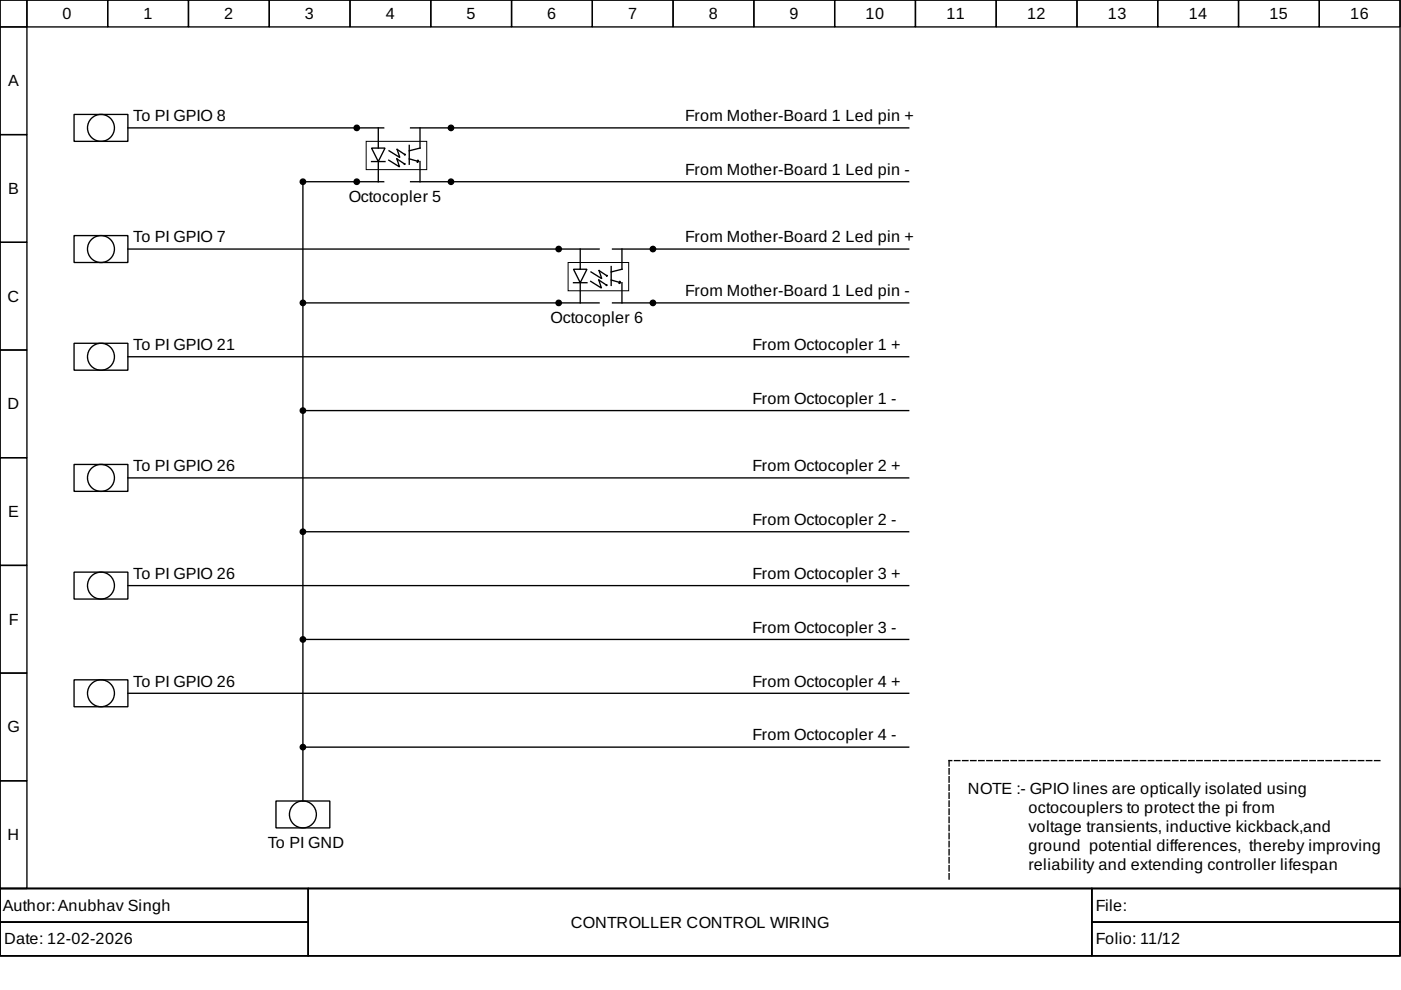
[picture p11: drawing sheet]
<svg xmlns="http://www.w3.org/2000/svg" width="297mm" height="210mm" viewBox="0 0 297 210" stroke-linecap="round" stroke-linejoin="round" font-family="sans-serif">
<g fill="none" stroke="#000" stroke-width=".29">
<path d="M0 0h296.8v188.4h-296.8zM0 0h5.7v5.7h-5.7zM5.7 0h17.1v5.7h-17.1zM22.8 0h17.2v5.7h-17.2zM40 0h17.1v5.7h-17.1zM57.1 0h17.1v5.7h-17.1zM74.2 0h17.1v5.7h-17.1zM91.3 0h17.2v5.7h-17.2zM108.5 0h17.1v5.7h-17.1zM125.6 0h17.1v5.7h-17.1zM142.7 0h17.1v5.7h-17.1zM159.8 0h17.2v5.7h-17.2z"/>
<path d="M177 0h17.1v5.7h-17.1zM194.1 0h17.1v5.7h-17.1zM211.2 0h17.1v5.7h-17.1zM228.3 0h17.2v5.7h-17.2zM245.5 0h17.1v5.7h-17.1zM262.6 0h17.1v5.7h-17.1zM279.7 0h17.1v5.7h-17.1zM0 5.7h5.7v22.8h-5.7zM0 28.5h5.7v22.9h-5.7zM15.7 24.3h11.4v5.7h-11.4zM27.1 27.1h54.2M78.8 31.4h2.8l-1.4 2.9z"/>
<path d="M78.8 34.3h2.8M80.2 27.1v4.3M80.2 34.3v4.2M81.3 38.5h-17.1v131.3M82.4 34l2.3 1.4-.6-1.7 1.6 1M82.5 32l2.3 1.4-.6-1.7 1.6 1M86.8 33.7l1.7 .5M86.8 30.8v4M87.1 38.5h105.6M87.1 27.1h105.6M89.1 27.1v4.3l-2.3 .6M89.1 34.3v4.2"/>
<path d="M0 51.4h5.7v22.8h-5.7zM15.7 49.9h11.4v5.8h-11.4zM27.1 52.8h99.9M121.6 57.1h2.8l-1.4 2.8zM121.6 59.9h2.8M123 52.8v4.3M123 59.9v4.3M125.2 59.7l2.3 1.4-.5-1.7 1.6 1M125.3 57.7l2.3 1.4-.6-1.7 1.6 1M129.6 59.4l1.7 .5M129.6 56.5v4M129.9 52.8h62.8"/>
<path d="M131.9 52.8v4.3l-2.3 .6M131.9 59.9v4.3M0 74.2h5.7v22.8h-5.7zM15.7 72.8h11.4v5.7h-11.4zM27.1 75.6h165.6M64.2 64.2h62.8M129.9 64.2h62.8M0 97h5.7v22.9h-5.7zM15.7 98.5h11.4v5.7h-11.4zM64.2 87.1h128.5M0 119.9h5.7v22.8h-5.7zM27.1 101.3h165.6"/>
<path d="M64.2 112.7h128.5M15.7 121.3h11.4v5.7h-11.4zM27.1 124.2h165.6M64.2 135.6h128.5M0 142.7h5.7v22.8h-5.7zM15.7 144.1h11.4v5.7h-11.4zM27.1 147h165.6M64.2 158.4h128.5M0 165.5h5.7v22.9h-5.7zM58.5 169.8h11.4v5.7h-11.4zM0 188.4h296.8v14.3h-296.8zM0 188.4h65.4v7.1h-65.4z"/>
<path d="M0 195.5h65.4v7.2h-65.4zM65.4 188.4h166.1v14.3h-166.1zM231.5 188.4h65.3v7.1h-65.3zM231.5 195.5h65.3v7.2h-65.3z"/>
<circle cx="21.4" cy="27.1" r="2.85"/>
<circle cx="21.4" cy="52.8" r="2.85"/>
<circle cx="21.4" cy="75.6" r="2.85"/>
<circle cx="21.4" cy="101.3" r="2.85"/>
<circle cx="21.4" cy="124.2" r="2.85"/>
<circle cx="21.4" cy="147" r="2.85"/>
<circle cx="64.2" cy="172.7" r="2.85"/>
</g>
<path d="M201.2 161.3v25.7M292.6 161.3h-91.4" fill="none" stroke="#000" stroke-width=".29" stroke-dasharray="1.1 .6"/>
<g fill="#000" stroke="#000" stroke-width=".29">
<path d="M85.8 34.6l.1 .2-.2 .1z" fill-rule="evenodd"/>
<path d="M85.9 32.6v.2l-.2 .1z" fill-rule="evenodd"/>
<path d="M88.6 33.9l.2 .4-.4 .1z" fill-rule="evenodd"/>
<path d="M128.7 58.3v.2l-.2 .1z" fill-rule="evenodd"/>
<path d="M131.4 59.6l.2 .3-.4 .2z" fill-rule="evenodd"/>
<path d="M128.6 60.3l.1 .2h-.2z" fill-rule="evenodd"/>
<circle cx="64.2" cy="38.5" r=".57"/>
<circle cx="75.6" cy="27.1" r=".57"/>
<circle cx="75.6" cy="38.5" r=".57"/>
<circle cx="95.6" cy="38.5" r=".57"/>
<circle cx="95.6" cy="27.1" r=".57"/>
<circle cx="118.5" cy="52.8" r=".57"/>
<circle cx="138.4" cy="52.8" r=".57"/>
<circle cx="64.2" cy="64.2" r=".57"/>
<circle cx="118.5" cy="64.2" r=".57"/>
<circle cx="138.4" cy="64.2" r=".57"/>
<circle cx="64.2" cy="87.1" r=".57"/>
<circle cx="64.2" cy="112.7" r=".57"/>
<circle cx="64.2" cy="135.6" r=".57"/>
<circle cx="64.2" cy="158.4" r=".57"/>
</g>
<path d="M77.6 30h12.9v6h-12.9zM120.4 55.7h12.9v6h-12.9z" fill="none" stroke="#000" stroke-width=".21"/>
<g font-size="3.4">
<text x="13.3" y="4">0</text>
<text x="30.4" y="4">1</text>
<text x="47.5" y="4">2</text>
<text x="64.6" y="4">3</text>
<text x="81.8" y="4">4</text>
<text x="98.9" y="4">5</text>
<text x="116" y="4">6</text>
<text x="133.2" y="4">7</text>
<text x="150.3" y="4">8</text>
<text x="167.4" y="4">9</text>
<text x="183.5" y="4">10</text>
<text x="200.7" y="4">11</text>
<text x="217.8" y="4">12</text>
<text x="234.9" y="4">13</text>
<text x="252" y="4">14</text>
<text x="269.2" y="4">15</text>
<text x="286.3" y="4">16</text>
<text x="1.7" y="18.3">A</text>
<text x="28.3" y="25.7">To PI GPIO 8</text>
<text x="145.3" y="25.7">From Mother-Board 1 Led pin +</text>
<text x="1.7" y="41.1">B</text>
<text x="145.3" y="37.1">From Mother-Board 1 Led pin -</text>
<text x="73.9" y="42.8">Octocopler 5</text>
<text x="28.3" y="51.4">To PI GPIO 7</text>
<text x="145.3" y="51.4">From Mother-Board 2 Led pin +</text>
<text x="1.6" y="63.9">C</text>
<text x="145.3" y="62.8">From Mother-Board 1 Led pin -</text>
<text x="116.7" y="68.5">Octocopler 6</text>
<text x="28.3" y="74.2">To PI GPIO 21</text>
<text x="159.6" y="74.2">From Octocopler 1 +</text>
<text x="1.6" y="86.8">D</text>
<text x="159.6" y="85.6">From Octocopler 1 -</text>
<text x="28.3" y="99.9">To PI GPIO 26</text>
<text x="159.6" y="99.9">From Octocopler 2 +</text>
<text x="1.7" y="109.6">E</text>
<text x="159.6" y="111.3">From Octocopler 2 -</text>
<text x="28.3" y="122.7">To PI GPIO 26</text>
<text x="159.6" y="122.7">From Octocopler 3 +</text>
<text x="1.9" y="132.4">F</text>
<text x="159.6" y="134.1">From Octocopler 3 -</text>
<text x="28.3" y="145.6">To PI GPIO 26</text>
<text x="159.6" y="145.6">From Octocopler 4 +</text>
<text x="1.6" y="155.3">G</text>
<text x="159.6" y="157">From Octocopler 4 -</text>
<text x="205.2" y="168.4">NOTE :- GPIO lines are optically isolated using</text>
<text x="218.1" y="172.4">octocouplers to protect the pi from</text>
<text x="1.6" y="178.1">H</text>
<text x="56.8" y="179.8">To PI GND</text>
<text x="218.1" y="176.4">voltage transients, inductive kickback,and</text>
<text x="218.1" y="180.4">ground potential differences, thereby improving</text>
<text x="218.1" y="184.4">reliability and extending controller lifespan</text>
<text x=".6" y="193.1">Author:Anubhav Singh</text>
<text x="121" y="196.7">CONTROLLER CONTROL WIRING</text>
<text x="232.3" y="193.1">File:</text>
<text x=".9" y="200.2">Date: 12-02-2026</text>
<text x="232.3" y="200.2">Folio: 11/12</text>
</g>
</svg>
